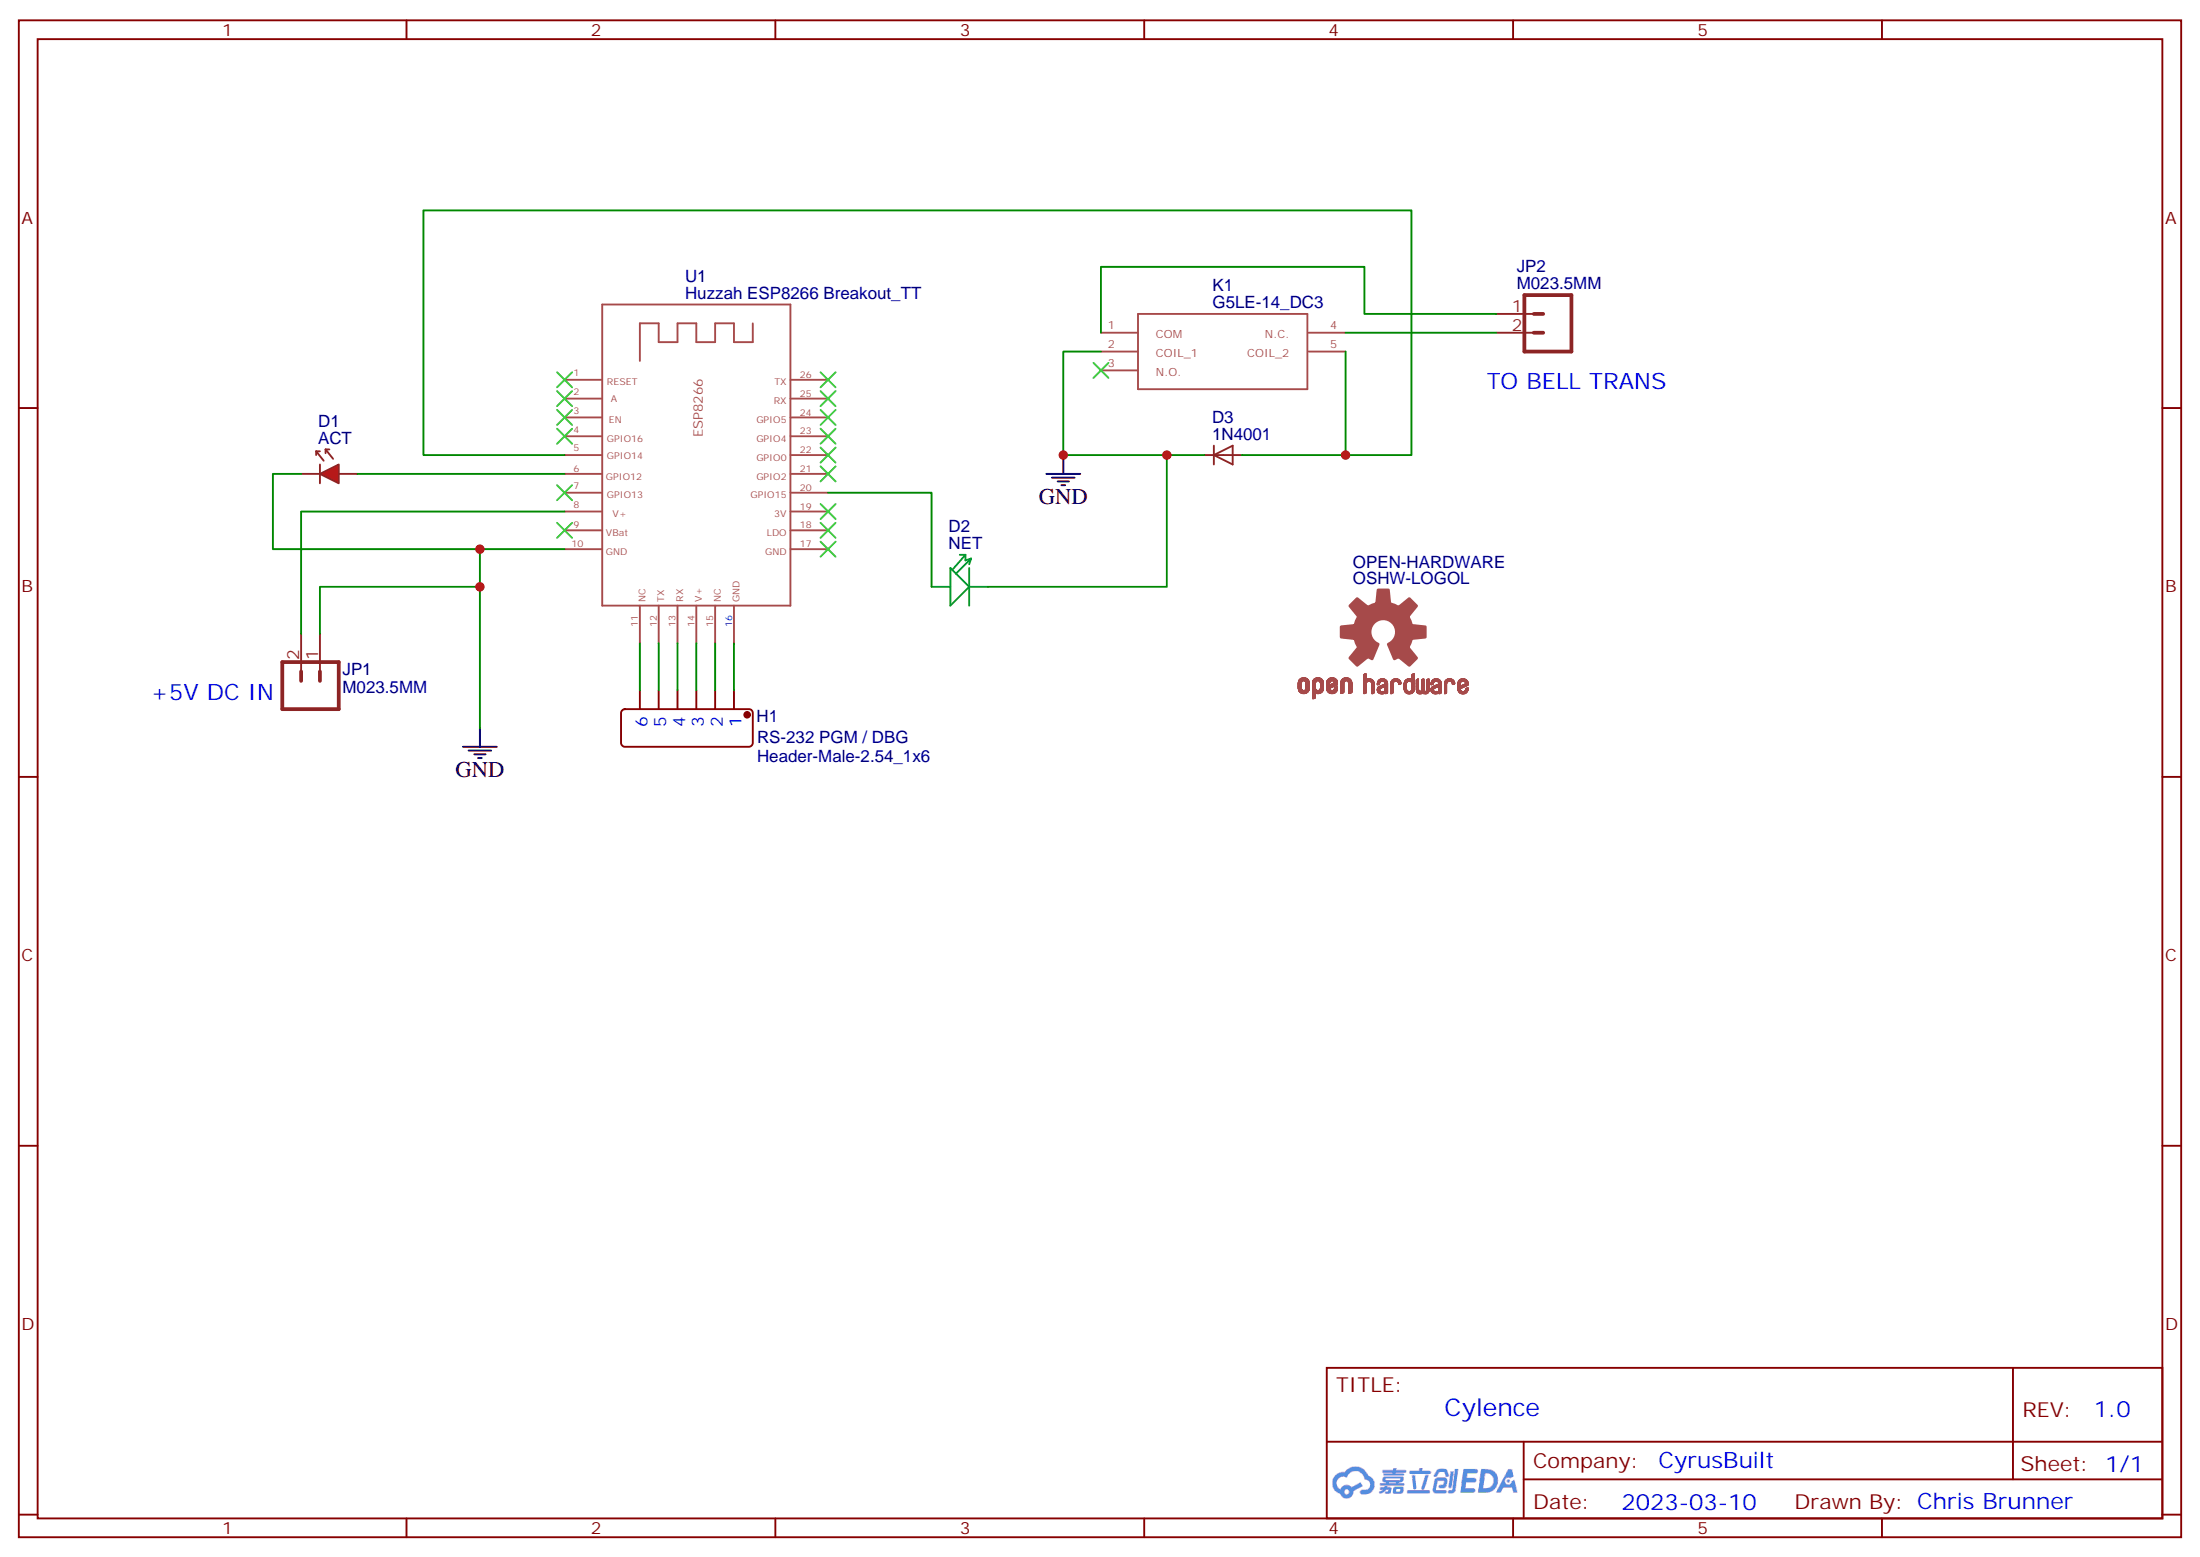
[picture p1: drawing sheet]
# EasyEDA schematic SCH_Cylence.json
TITLE: Cylence; REV: 1.0; Date: 2023-03-10; Sheet: 1/1; Drawn By: Chris Brunner; Company: CyrusBuilt

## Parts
D1  ACT  [PKG-LED-5MM-RED]
D2  NET  [LED-GREEN-2.54-5MM-YUN]
D3  1N4001  [DIODE-1N4001]
H1  RS-232 PGM / DBG  [HEADER-MALE-2.54_1X6]
JP1  M023.5MM  [SCREWTERMINAL-3.5MM-2]
JP2  M023.5MM  [SCREWTERMINAL-3.5MM-2]
K1  G5LE-14_DC3  [G5LE-14_SPDT]
OPEN-HARDWARE  OSHW-LOGOL  [OSHW-LOGO-L]
U1  Huzzah ESP8266 Breakout_TT  [HUZZAH 8266]

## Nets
GND: D1.2 D2.- D3.C JP1.1 K1.2(COIL_1) U1.10(GND)
K1_1: JP2.1 K1.1(COM)
K1_4: JP2.2 K1.4(N.C.)
U1_5: D3.A K1.5(COIL_2) U1.5(GPIO14)
U1_6: D1.1 U1.6(GPIO12)
U1_8: JP1.2 U1.8(V+)
U1_11: H1.6 U1.11(NC)
U1_12: H1.5 U1.12(TX)
U1_13: H1.4 U1.13(RX)
U1_14: H1.3 U1.14(V+)
U1_15: H1.2 U1.15(NC)
U1_16: H1.1 U1.16(GND)
U1_20: D2.+ U1.20(GPIO15)

Not connected (* = marked no-connect by the designer): K1 3(N.O.)*; U1 1(RESET)* 2(A)* 3(EN)* 4(GPIO16)* 7(GPIO13)* 9(VBat)* 17(GND)* 18(LDO)* 19(3V)* 21(GPIO2)* 22(GPIO0)* 23(GPIO4)* 24(GPIO5)* 25(RX)* 26(TX)*

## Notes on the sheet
- TO BELL TRANS
- +5V DC IN

# EasyEDA board PCB_Cylence.json

Outline 87 x 58 mm; copper layers: TopLayer, BottomLayer. Coordinates in mm from the lower left corner of the outline.
Outline path: 0,58 87,58 87,0 0,0 0,58

## Design rules (mm)
Default: track 0.254, clearance 0.152, via 0.61, via hole 0.305

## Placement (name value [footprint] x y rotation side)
D1  ACT  [PKG-LED-5MM-RED]  9.26 32.82 180 top
D2  NET  [LED-GREEN-2.54-5MM-YUN]  45.83 30.4 0 top
D3  1N4001  [DIODE-1N4001]  61.45 39.68 180 top
H1  RS-232 PGM / DBG  [HEADER-MALE-2.54_1X6]  31.1 9.2 270 top
Hole_gge1608  -  [Hole_gge1608]  3.29 54.79 0 top
Hole_gge1623  -  [Hole_gge1623]  3.29 2.97 0 top
Hole_gge1638  -  [Hole_gge1638]  83.68 54.92 0 top
Hole_gge1653  -  [Hole_gge1653]  83.68 2.85 0 top
JP1  M023.5MM  [SCREWTERMINAL-3.5MM-2]  11.92 7.42 0 top
JP2  M023.5MM  [SCREWTERMINAL-3.5MM-2]  64.75 7.42 0 top
K1  G5LE-14_DC3  [G5LE-14_SPDT]  54.34 30.53 270 top
OPEN-HARDWARE  OSHW-LOGOL  [OSHW-LOGO-L]  77.96 31.8 0 top
U1  Huzzah ESP8266 Breakout_TT  [HUZZAH 8266]  28.43 32.56 0 top

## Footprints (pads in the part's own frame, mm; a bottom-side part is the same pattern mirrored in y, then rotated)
DIODE-1N4001
  oval 1.981x1.981 hole 1.001: A(-5.08,0) C(5.08,0)
G5LE-14_SPDT
  oval 2.25x2.25 hole 1.5x1.5: 1(-2,6) 2(0,0) 3(12.2,0) 4(12.2,12) 5(0,12)
HEADER-MALE-2.54_1X6
  rect 1.7x1.7 hole 1.1: 1(0,3.81)
  oval 1.7x1.7 hole 1.1: 2(0,1.27) 3(0,-1.27) 4(0,-3.81) 5(0,-6.35) 6(0,-8.89)
Hole_gge1608
  round 3.2 hole 3.2 unplated: (0,0)
Hole_gge1623
  round 3.2 hole 3.2 unplated: (0,0)
Hole_gge1638
  round 3.2 hole 3.2 unplated: (0,0)
Hole_gge1653
  round 3.2 hole 3.2 unplated: (0,0)
HUZZAH 8266
  oval 1.778x1.778 hole 1: 1(-10.16,12.954) 2(-10.16,10.414) 3(-10.16,7.874) 4(-10.16,5.334) 5(-10.16,2.794) 6(-10.16,0.254) 7(-10.16,-2.286) 8(-10.16,-4.826) 9(-10.16,-7.366) 10(-10.16,-9.906) 11(-6.35,-16.764) 12(-3.81,-16.764) 13(-1.27,-16.764) 14(1.27,-16.764) 15(3.81,-16.764) 16(6.35,-16.764) 17(10.16,-9.906) 18(10.16,-7.366) 19(10.16,-4.826) 20(10.16,-2.286) 21(10.16,0.254) 22(10.16,2.794) 23(10.16,5.334) 24(10.16,7.874) 25(10.16,10.414) 26(10.16,12.954)
  oval 1.778x1.778 hole 1x1: 10(-10.16,-9.906)
  oval 3.505x3.505 hole 2.5: P$1(-10.16,16.764) P$1(-10.16,-16.256) P$1(10.16,16.764) P$1(10.16,-16.256)
LED-GREEN-2.54-5MM-YUN
  rect 1.651x1.651 hole 0.889: +(-1.27,0)
  oval 1.651x1.651 hole 0.889: -(1.27,0)
PKG-LED-5MM-RED
  oval 1.8x1.8 hole 0.8: 1(-1.27,0)
  rect 1.8x1.8 hole 0.8: 2(1.27,0)
SCREWTERMINAL-3.5MM-2
  rect 2.032x2.032 hole 1.199: 1(-1.753,0)
  oval 2.032x2.032 hole 1.199: 2(1.753,0)

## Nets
As in the schematic.

Pads without a net: K1 3; U1 1 2 3 4 7 9 17 18 19 21 22 23 24 25 26 P$1

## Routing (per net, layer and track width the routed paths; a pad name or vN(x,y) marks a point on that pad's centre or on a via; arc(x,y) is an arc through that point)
GND: length 120.1
  BottomLayer w0.254: U1.10 20.69,20.24 20.69,13.26 18.15,10.72 18.15,3.35 10.14,3.35 10.17,3.38 JP1.1 ; U1.10 32.12,22.66 34.78,19.99 47.1,19.99 D2.- 47.23,30.53 K1.2 54.34,39.68 D3.C ; U1.10 21.7,26.09 21.7,34.09 7.99,34.09 D1.2
K1_1: length 27.8
  BottomLayer w0.8: JP2.1 60.34,7.42 K1.1
K1_4: length 11
  BottomLayer w0.8: K1.4 66.34,7.58 JP2.2
U1_5: length 62.1
  BottomLayer w0.254: K1.5 66.53,30.72 66.53,41.71 24.62,41.71 U1.5
U1_6: length 7.7
  BottomLayer w0.254: U1.6 D1.1
U1_8: length 24.9
  BottomLayer w0.5: JP1.2 13.7,7.44 13.7,27.74 18.27,27.74
U1_11: length 6.7
  BottomLayer w0.254: U1.11 22.21,15.67 H1.6
U1_12: length 6.7
  BottomLayer w0.254: H1.5 24.75,15.67 U1.12
U1_13: length 6.7
  BottomLayer w0.254: H1.4 27.29,15.67 27.16,15.8
U1_14: length 6.7
  BottomLayer w0.254: U1.14 29.83,15.67 H1.3
U1_15: length 6.7
  BottomLayer w0.254: H1.2 32.37,15.67 U1.15
U1_16: length 6.7
  BottomLayer w0.254: U1.16 34.91,15.67 H1.1
U1_20: length 5.7
  BottomLayer w0.254: U1.20 44.31,30.28

## Copper pours and planes (outline as drawn; the poured copper is in the pictures)
GND on BottomLayer: 6.08,51.74 6.08,0.94 73.65,0.94 74.28,1.58 74.28,51.36 73.9,51.74

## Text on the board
TopSilkLayer: cyrusbuilt@gmail.com | +5V DC IN | ACTIVE | RS-232 PGM / DBG | NET | Copyright (c) 2023 Chris Brunner | G5LE-14-DC3 | C | NC | BELL TRANS | - | + | TX | RX | VIN | GND | Cylence Rev 1.0
